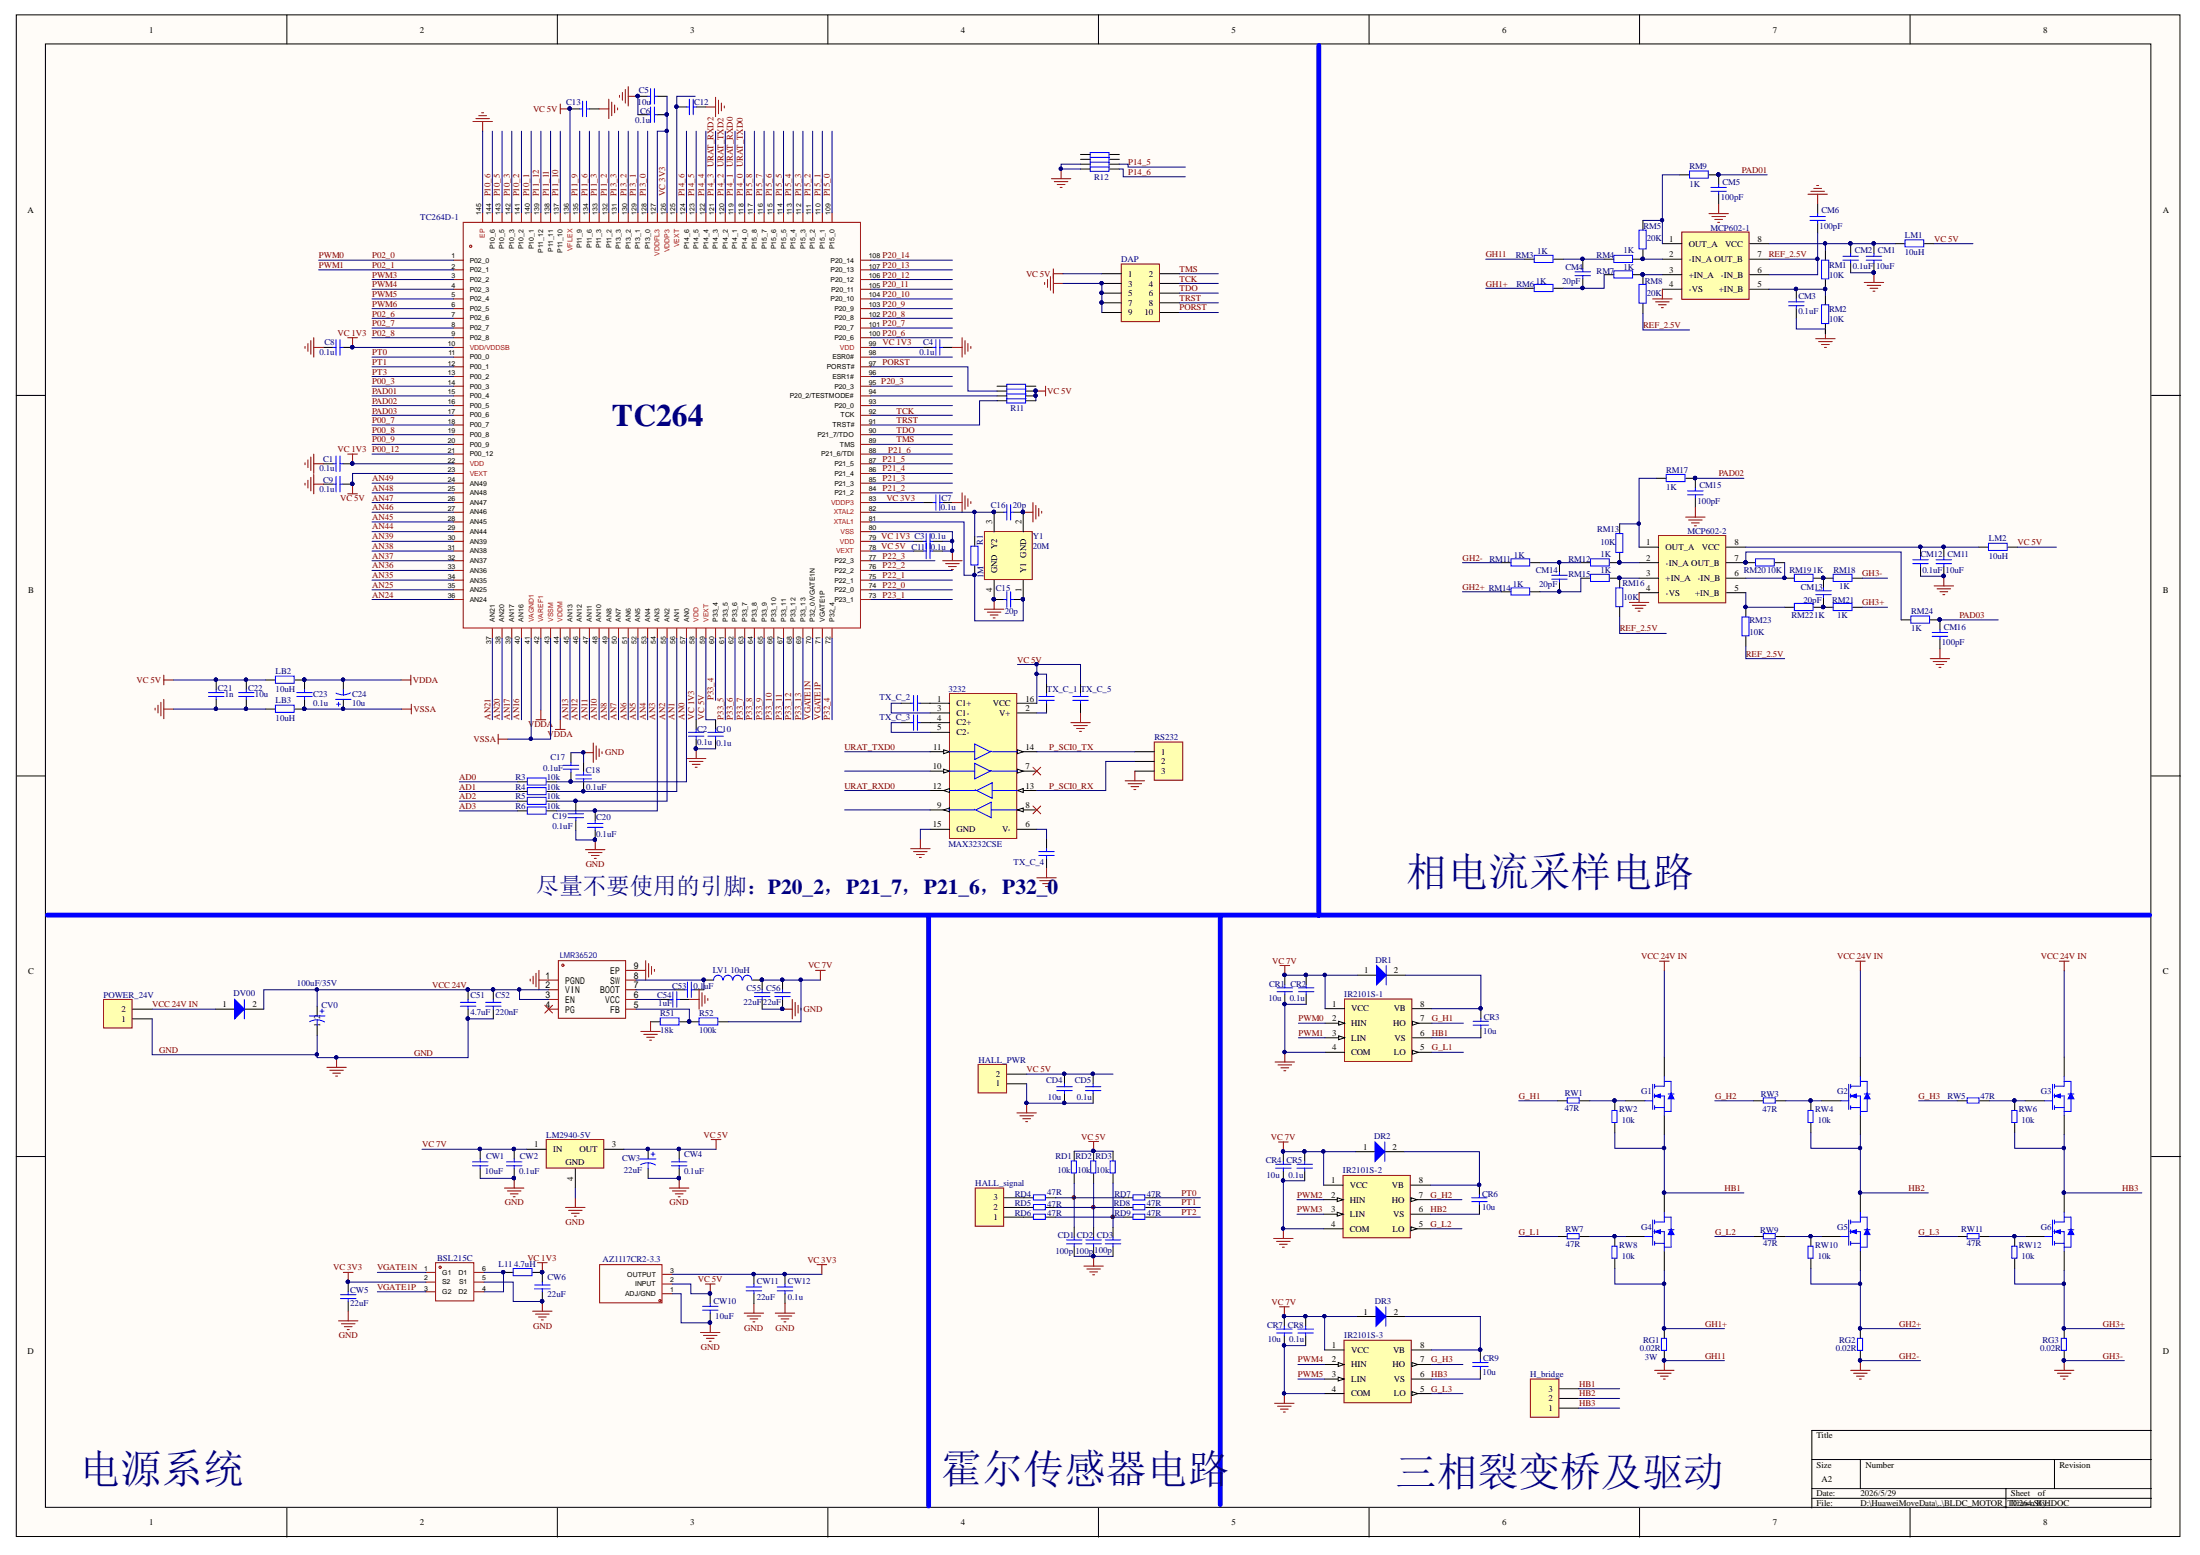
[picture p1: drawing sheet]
# Altium schematic sheet BLDC_MOTOR_TC264.SCHDOC
size A2

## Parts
3232  MAX3232CSE  [LC-TSSOP-16]
AZ1117CR2-3.3  AZ1117CR2-3.3  [LC-SOT-89(SOT-89-3)]
BSL215C  BSL215C  [LC-SOT-23-6]
C1  0.1u  [LC-0603_C]
C2  0.1u  [LC-0603_C]
C3  0.1u  [LC-0603_C]
C4  0.1u  [LC-0603_C]
C5  10u  [LC-0603_C]
C6  0.1u  [LC-0603_C]
C7  0.1u  [LC-0603_C]
C8  0.1u  [LC-0603_C]
C9  0.1u  [LC-0603_C]
C10  0.1u  [LC-0603_C]
C11  0.1u  [LC-0603_C]
C12  0.1u  [LC-0603_C]  (value not drawn)
C13  0.1u  [LC-0603_C]  (value not drawn)
C15  20p  [LC-0603_C]
C16  20p  [LC-0603_C]
C17  0.1uF  [LC-0603_C]
C18  0.1uF  [LC-0603_C]
C19  0.1uF  [LC-0603_C]
C20  0.1uF  [LC-0603_C]
C21  1n  [LC-0603_C]
C22  10u  [LC-0603_C]
C23  0.1u  [LC-0603_C]
C24  10u  [LC-0603_C]
C51  4.7uF  [LC-0805_C]
C52  220nF  [LC-0805_C]
C53  0.1uF  [LC-0603_C]
C54  1uF  [LC-0603_C]
C55  22uF  [LC-0805_C]
C56  22uF  [LC-0805_C]
CD1  100p  [LC-0805_C]
CD2  100p  [LC-0805_C]
CD3  100p  [LC-0805_C]
CD4  10u  [LC-0805_C]
CD5  0.1u  [LC-0805_C]
CM1  value 10uF  [LC-0805_C]  (hidden comment: 10u)
CM2  value 0.1uF  [LC-0805_C]  (hidden comment: Cap)
CM3  value 0.1uF  [0805]  (hidden comment: Cap)
CM4  value 20pF  [LC-0805_C]  (hidden comment: Cap)
CM5  value 100pF  [LC-0805_C]  (hidden comment: Cap)
CM6  value 100pF  [LC-0805_C]  (hidden comment: Cap)
CM11  value 10uF  [LC-0805_C]  (hidden comment: 10u)
CM12  value 0.1uF  [LC-0805_C]  (hidden comment: Cap)
CM13  value 20pF  [LC-0805_C]  (hidden comment: Cap)
CM14  value 20pF  [LC-0805_C]  (hidden comment: Cap)
CM15  value 100pF  [LC-0805_C]  (hidden comment: Cap)
CM16  100pF  [LC-0805_C]
CR1  10u  [LC-0805_C]
CR2  0.1u  [LC-0805_C]
CR3  10u  [LC-1206_C]
CR4  10u  [LC-0805_C]
CR5  0.1u  [LC-0805_C]
CR6  10u  [LC-1206_C]
CR7  10u  [LC-0805_C]
CR8  0.1u  [LC-0805_C]
CR9  10u  [LC-1206_C]
CV0  value 100uF/35V  [CAP_SMD_8*10.2]  (hidden comment: Cap Pol1)
CW1  10uF  [LC-0603_C]
CW2  value 0.1uF  [LC-0603_C]  (hidden comment: 0.1u)
CW3  22uF  [LC-0805_C]
CW4  value 0.1uF  [LC-0603_C]  (hidden comment: 0.1u)
CW5  22uF  [LC-0603_C]
CW6  22uF  [LC-0603_C]
CW10  10uF  [LC-0603_C]
CW11  22uF  [LC-0603_C]
CW12  0.1u  [LC-0603_C]
DAP  Header 5X2  [HDR2X5]  (value not drawn)
DR1  C84635  [LC-SMA(DO-214AC)_S2]  (value not drawn)
DR2  C84635  [LC-SMA(DO-214AC)_S2]  (value not drawn)
DR3  C84635  [LC-SMA(DO-214AC)_S2]  (value not drawn)
DV00  C35722  [LC-SMA(DO-214AC)_S5]  (value not drawn)
G1  BUK9222  [TO-252-2]  (value not drawn)
G2  BUK9222  [TO-252-2]  (value not drawn)
G3  BUK9222  [TO-252-2]  (value not drawn)
G4  BUK9222  [TO-252-2]  (value not drawn)
G5  BUK9222  [TO-252-2]  (value not drawn)
G6  BUK9222  [TO-252-2]  (value not drawn)
H_bridge  Header 3  [kf128_duanzi_3P]  (value not drawn)
HALL_PWR  (no value)  [KF128-jiexian_2P]
HALL_signal  Header 3  [kf128_duanzi_3P]  (value not drawn)
IR2101S-1  IR2101  [LC-SOIC-8_150mil]  (value not drawn)
IR2101S-2  IR2101  [LC-SOIC-8_150mil]  (value not drawn)
IR2101S-3  IR2101  [LC-SOIC-8_150mil]  (value not drawn)
L11  4.7uH  [L0806]
LB2  value 10uH  [LC-1206_L]  (hidden comment: C1051)
LB3  value 10uH  [LC-1206_L]  (hidden comment: C1051)
LM1  10uH  [LC-0805_L]
LM2  10uH  [LC-0805_L]
LM2940-5V  LM2940  [LC-SOT-223]  (value not drawn)
LMR36520  LMR36520FADDAR  [LC-SOIC-8_EP_150mil]  (value not drawn)
LV1  value 10uH  [SMD_0650]  (hidden comment: Inductor)
MCP602-1  LM258  [SOP8_555_lm393]  (value not drawn)
MCP602-2  LM258  [SOP8_555_lm393]  (value not drawn)
POWER_24V  Header 2  [KF128-jiexian_2P]  (value not drawn)
R1  1M  [LC-0603_R]
R3  10k  [LC-0603_R]
R4  10k  [LC-0603_R]
R5  10k  [LC-0603_R]
R6  10k  [LC-0603_R]
R11  10k  [LC-0603_Rx4]  (value not drawn)
R12  47k  [LC-0603_Rx4]  (value not drawn)
R51  18k  [LC-0603_R]
R52  100k  [LC-0603_R]
RD1  10k  [LC-0805_R]
RD2  10k  [LC-0805_R]
RD3  10k  [LC-0805_R]
RD4  47R  [LC-0805_R]
RD5  47R  [LC-0805_R]
RD6  47R  [LC-0805_R]
RD7  47R  [LC-0805_R]
RD8  47R  [LC-0805_R]
RD9  47R  [LC-0805_R]
RG1  0.02R  [LC-2512_R]
RG2  0.02R  [LC-2512_R]
RG3  0.02R  [LC-2512_R]
RM1  value 10K  [LC-0805_R]  (hidden comment: Res2)
RM2  value 10K  [LC-0805_R]  (hidden comment: Res2)
RM3  value 1K  [LC-0805_R]  (hidden comment: Res2)
RM4  value 1K  [LC-0805_R]  (hidden comment: Res2)
RM5  value 20K  [LC-0805_R]  (hidden comment: Res2)
RM6  value 1K  [LC-0805_R]  (hidden comment: Res2)
RM7  value 1K  [LC-0805_R]  (hidden comment: Res2)
RM8  value 20K  [LC-0805_R]  (hidden comment: Res2)
RM9  value 1K  [LC-0805_R]  (hidden comment: Res2)
RM11  value 1K  [LC-0805_R]  (hidden comment: Res2)
RM12  value 1K  [LC-0805_R]  (hidden comment: Res2)
RM13  value 10K  [LC-0805_R]  (hidden comment: Res2)
RM14  value 1K  [LC-0805_R]  (hidden comment: Res2)
RM15  value 1K  [LC-0805_R]  (hidden comment: Res2)
RM16  value 10K  [LC-0805_R]  (hidden comment: Res2)
RM17  value 1K  [LC-0805_R]  (hidden comment: Res2)
RM18  value 1K  [LC-0805_R]  (hidden comment: Res2)
RM19  value 1K  [LC-0805_R]  (hidden comment: Res2)
RM20  value 10K  [LC-0805_R]  (hidden comment: Res2)
RM21  value 1K  [LC-0805_R]  (hidden comment: Res2)
RM22  value 1K  [LC-0805_R]  (hidden comment: Res2)
RM23  value 10K  [LC-0805_R]  (hidden comment: Res2)
RM24  value 1K  [LC-0805_R]  (hidden comment: Res2)
RS232  Header 3  [kf128_duanzi_3P]  (value not drawn)
RW1  47R  [0805]
RW2  10k  [0805]
RW3  47R  [0805]
RW4  10k  [0805]
RW5  47R  [0805]
RW6  10k  [0805]
RW7  47R  [0805]
RW8  10k  [0805]
RW9  47R  [0805]
RW10  10k  [0805]
RW11  47R  [0805]
RW12  10k  [0805]
TC264D-1  TC264D  [TC264D-LQFP144]  (value not drawn)
TX_C_1  0.1u  [LC-0603_C]  (value not drawn)
TX_C_2  0.1u  [LC-0603_C]  (value not drawn)
TX_C_3  0.1u  [LC-0603_C]  (value not drawn)
TX_C_4  0.1u  [LC-0603_C]  (value not drawn)
TX_C_5  0.1u  [LC-0603_C]  (value not drawn)
Y1  20M  [LC-SMD-3225_4P]

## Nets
GH11: 3232.15(GND) AZ1117CR2-3.3.1(ADJ/GND) BSL215C.5(S1) C1.2 C2.1 C3.1 C4.1 C5.1 C6.2 C7.2 C8.2 C9.2 C10.2 C11.1 C12.1 C13.2 C15.1 C16.1 C17.2 C18.2 C19.1 C20.1 C21.2 C22.2 C51.1 C52.1 C54.1 C55.2 C56.2 CD1.2 CD2.2 CD3.2 CD4.2 CD5.2 CM1.1 CM2.1 CM3.1 CM5.1 CM6.2 CM11.1 CM12.1 CM15.1 CM16.1 CR1.2 CR2.2 CR4.2 CR5.2 CR7.2 CR8.2 CV0.2 CW1.1 CW2.1 CW3.2 CW4.1 CW5.1 CW6.1 CW10.1 CW11.1 CW12.1 DAP.3 DAP.5 DAP.7 DAP.9 HALL_PWR.1 IR2101S-1.4(COM) IR2101S-2.4(COM) IR2101S-3.4(COM) LB3.2 LM2940-5V.4(GND) LMR36520.1(PGND) LMR36520.9(EP) MCP602-1.4(-VS) MCP602-2.4(-VS) POWER_24V.1 R12.3 R12.4 R51.2 RG1.2 RG2.2 RG3.2 RM3.2 RM11.2 RM18.2 RS232.3 TC264D-1.80(VSS) TC264D-1.145(EP) TX_C_4.1 TX_C_5.1 Y1.2(GND) Y1.4(GND)  [also labelled GH2-, GH3-, GND]
VC 1V3: C1.1 C2.2 C3.2 C4.2 C8.1 CW6.2 L11.2 TC264D-1.10(VDD/VDDSB) TC264D-1.22(VDD) TC264D-1.58(VDD) TC264D-1.79(VDD) TC264D-1.99(VDD)
VC 3V3: AZ1117CR2-3.3.3(OUTPUT) BSL215C.2(S2) C5.2 C6.1 C7.1 CW5.2 CW11.2 CW12.2 TC264D-1.83(VDDP3) TC264D-1.126(VDDP3) TC264D-1.127(VDDFL3)
VC 5V: 3232.16(VCC) AZ1117CR2-3.3.2(INPUT) C9.1 C10.1 C11.2 C13.1 C21.1 C22.1 CD4.1 CD5.1 CW3.1 CW4.2 CW10.2 DAP.1 HALL_PWR.2 LB2.2 LM1.1 LM2.1 LM2940-5V.3(OUT) R11.5 R11.6 R11.7 RD1.1 RD2.1 RD3.1 TC264D-1.23(VEXT) TC264D-1.59(VEXT) TC264D-1.78(VEXT) TC264D-1.136(VFLEX) TX_C_1.2 TX_C_5.2
VC 7V: C55.1 C56.1 CR1.1 CR2.1 CR4.1 CR5.1 CR7.1 CR8.1 CW1.2 CW2.2 DR1.1(A) DR2.1(A) DR3.1(A) IR2101S-1.1(VCC) IR2101S-2.1(VCC) IR2101S-3.1(VCC) LM2940-5V.1(IN) LV1.2 R52.1
VCC 24V IN: DV00.1(A) G1.2(D) G2.2(D) G3.2(D) POWER_24V.2
VDDA: C23.1 C24.2 LB2.1 TC264D-1.42(VAREF1) TC264D-1.44(VDDM)
VSSA: C23.2 C24.1 LB3.1 TC264D-1.41(VAGND1) TC264D-1.43(VSSM)
AD0: R3.1
AD1: R4.1
AD2: R5.1
AD3: R6.1
AN0: C17.1 R3.2 TC264D-1.57(AN0)
AN1: C18.1 R4.2 TC264D-1.56(AN1)
AN2: C19.2 R5.2 TC264D-1.55(AN2)
AN3: C20.2 R6.2 TC264D-1.54(AN3)
AN4: TC264D-1.53(AN4)
AN5: TC264D-1.52(AN5)
AN6: TC264D-1.51(AN6)
AN7: TC264D-1.50(AN7)
AN8: TC264D-1.49(AN8)
AN10: TC264D-1.48(AN10)
AN11: TC264D-1.47(AN11)
AN12: TC264D-1.46(AN12)
AN13: TC264D-1.45(AN13)
AN16: TC264D-1.40(AN16)
AN17: TC264D-1.39(AN17)
AN20: TC264D-1.38(AN20)
AN21: TC264D-1.37(AN21)
AN24: TC264D-1.36(AN24)
AN25: TC264D-1.35(AN25)
AN35: TC264D-1.34(AN35)
AN36: TC264D-1.33(AN36)
AN37: TC264D-1.32(AN37)
AN38: TC264D-1.31(AN38)
AN39: TC264D-1.30(AN39)
AN44: TC264D-1.29(AN44)
AN45: TC264D-1.28(AN45)
AN46: TC264D-1.27(AN46)
AN47: TC264D-1.26(AN47)
AN48: TC264D-1.25(AN48)
AN49: TC264D-1.24(AN49)
G_H1: IR2101S-1.7(HO) RW1.2
G_H2: IR2101S-2.7(HO) RW3.2
G_H3: IR2101S-3.7(HO) RW5.2
G_L1: IR2101S-1.5(LO) RW7.2
G_L2: IR2101S-2.5(LO) RW9.2
G_L3: IR2101S-3.5(LO) RW11.2
GH1+: G4.3(S) RG1.1 RM6.2 RW8.1
GH2+: G5.3(S) RG2.1 RM14.2 RW10.1
GH3+: G6.3(S) RG3.1 RM21.2 RW12.1
HB1: CR3.2 G1.3(S) G4.2(D) H_bridge.3 IR2101S-1.6(VS) RW2.1
HB2: CR6.2 G2.3(S) G5.2(D) H_bridge.2 IR2101S-2.6(VS) RW4.1
HB3: CR9.2 G3.3(S) G6.2(D) H_bridge.1 IR2101S-3.6(VS) RW6.1
P00_3: TC264D-1.14(P00_3)
P00_7: TC264D-1.18(P00_7)
P00_8: TC264D-1.19(P00_8)
P00_9: TC264D-1.20(P00_9)
P00_12: TC264D-1.21(P00_12)
P02_0: IR2101S-1.2(HIN) TC264D-1.1(P02_0)  [also labelled PWM0]
P02_1: IR2101S-1.3(LIN) TC264D-1.2(P02_1)  [also labelled PWM1]
P02_6: TC264D-1.7(P02_6)
P02_7: TC264D-1.8(P02_7)
P02_8: TC264D-1.9(P02_8)
P10_1: TC264D-1.140(P10_1)
P10_2: TC264D-1.141(P10_2)
P10_3: TC264D-1.142(P10_3)
P10_5: TC264D-1.143(P10_5)
P10_6: TC264D-1.144(P10_6)
P11_2: TC264D-1.132(P11_2)
P11_3: TC264D-1.133(P11_3)
P11_6: TC264D-1.134(P11_6)
P11_9: TC264D-1.135(P11_9)
P11_10: TC264D-1.137(P11_10)
P11_11: TC264D-1.138(P11_11)
P11_12: TC264D-1.139(P11_12)
P13_0: TC264D-1.128(P13_0)
P13_1: TC264D-1.129(P13_1)
P13_2: TC264D-1.130(P13_2)
P13_3: TC264D-1.131(P13_3)
P14_0: 3232.11(T1IN) TC264D-1.118(P14_0)  [also labelled URAT_TXD0]
P14_1: 3232.12(R1OUT) TC264D-1.119(P14_1)  [also labelled URAT_RXD0]
P14_2: TC264D-1.120(P14_2)  [also labelled URAT_TXD2]
P14_3: TC264D-1.121(P14_3)  [also labelled URAT_RXD2]
P14_4: TC264D-1.122(P14_4)
P14_5: R12.6 TC264D-1.123(P14_5)
P14_6: R12.5 TC264D-1.124(P14_6)
P15_0: TC264D-1.109(P15_0)
P15_1: TC264D-1.110(P15_1)
P15_2: TC264D-1.111(P15_2)
P15_3: TC264D-1.112(P15_3)
P15_4: TC264D-1.113(P15_4)
P15_5: TC264D-1.114(P15_5)
P15_6: TC264D-1.115(P15_6)
P15_7: TC264D-1.116(P15_7)
P15_8: TC264D-1.117(P15_8)
P20_3: TC264D-1.95(P20_3)
P20_6: TC264D-1.100(P20_6)
P20_7: TC264D-1.101(P20_7)
P20_8: TC264D-1.102(P20_8)
P20_9: TC264D-1.103(P20_9)
P20_10: TC264D-1.104(P20_10)
P20_11: TC264D-1.105(P20_11)
P20_12: TC264D-1.106(P20_12)
P20_13: TC264D-1.107(P20_13)
P20_14: TC264D-1.108(P20_14)
P21_2: TC264D-1.84(P21_2)
P21_3: TC264D-1.85(P21_3)
P21_4: TC264D-1.86(P21_4)
P21_5: TC264D-1.87(P21_5)
P22_0: TC264D-1.74(P22_0)
P22_1: TC264D-1.75(P22_1)
P22_2: TC264D-1.76(P22_2)
P22_3: TC264D-1.77(P22_3)
P23_1: TC264D-1.73(P23_1)
P32_4: TC264D-1.72(P32_4)
P33_4: TC264D-1.60(P33_4)
P33_5: TC264D-1.61(P33_5)
P33_6: TC264D-1.62(P33_6)
P33_7: TC264D-1.63(P33_7)
P33_8: TC264D-1.64(P33_8)
P33_9: TC264D-1.65(P33_9)
P33_10: TC264D-1.66(P33_10)
P33_11: TC264D-1.67(P33_11)
P33_12: TC264D-1.68(P33_12)
P33_13: TC264D-1.69(P33_13)
P_SCI0_RX: 3232.13(R1IN) RS232.2
P_SCI0_TX: 3232.14(T1OUT) RS232.1
PAD01: CM5.2 RM9.1 TC264D-1.15(P00_4)
PAD02: CM15.2 RM17.1 TC264D-1.16(P00_5)
PAD03: CM16.2 RM24.1 TC264D-1.17(P00_6)
PORST: DAP.10 R11.2 TC264D-1.97(PORST#)
PT0: RD7.1 TC264D-1.11(P00_0)
PT1: RD8.1 TC264D-1.12(P00_1)
PT2: RD9.1
PT3: TC264D-1.13(P00_2)
PWM2: IR2101S-2.2(HIN)
PWM3: IR2101S-2.3(LIN) TC264D-1.3(P02_2)
PWM4: IR2101S-3.2(HIN) TC264D-1.4(P02_3)
PWM5: IR2101S-3.3(LIN) TC264D-1.5(P02_4)
PWM6: TC264D-1.6(P02_5)
REF_2.5V: CM6.1 MCP602-1.6(-IN_B) MCP602-1.7(OUT_B) RM8.1 RM16.1 RM23.2
TCK: DAP.4 TC264D-1.92(TCK)
TDO: DAP.6 TC264D-1.90(P21_7/TDO)
TMS: DAP.2 TC264D-1.89(TMS)
TRST: DAP.8 R11.4 TC264D-1.91(TRST#)
VCC 24V: C51.2 C52.2 CV0.1 DV00.2(K) LMR36520.2(VIN) LMR36520.3(EN)
VGATE1N: BSL215C.1(G1) TC264D-1.70(P32_0/VGATE1N)
VGATE1P: BSL215C.3(G2) TC264D-1.71(VGATE1P)
Net3232_1: 3232.1(C1+) TX_C_2.2
Net3232_2: 3232.2(V+) TX_C_1.1
Net3232_3: 3232.3(C1-) TX_C_2.1
Net3232_4: 3232.4(C2+) TX_C_3.2
Net3232_5: 3232.5(C2-) TX_C_3.1
Net3232_6: 3232.6(V-) TX_C_4.2
NetBSL215C_4: BSL215C.4(D2) BSL215C.6(D1) L11.1
NetC12_2: C12.2 TC264D-1.125(VEXT)
NetC15_2: C15.2 R1.1 TC264D-1.81(XTAL1) Y1.1(Y1)
NetC16_2: C16.2 R1.2 TC264D-1.82(XTAL2) Y1.3(Y2)
NetC53_1: C53.1 LMR36520.8(SW) LV1.1
NetC53_2: C53.2 LMR36520.7(BOOT)
NetC54_2: C54.2 LMR36520.6(VCC)
NetCD1_1: CD1.1 RD1.2 RD4.1 RD7.2
NetCD2_1: CD2.1 RD2.2 RD5.1 RD8.2
NetCD3_1: CD3.1 RD3.2 RD6.1 RD9.2
NetCM1_2: CM1.2 CM2.2 LM1.2 MCP602-1.8(VCC) RM1.2
NetCM3_2: CM3.2 MCP602-1.5(+IN_B) RM1.1 RM2.2
NetCM4_1: CM4.1 RM6.1 RM7.2
NetCM4_2: CM4.2 RM3.1 RM4.2
NetCM11_2: CM11.2 CM12.2 LM2.2 MCP602-2.8(VCC)
NetCM13_1: CM13.1 RM18.1 RM19.2
NetCM13_2: CM13.2 RM21.1 RM22.2
NetCM14_1: CM14.1 RM14.1 RM15.2
NetCM14_2: CM14.2 RM11.1 RM12.2
NetCR3_1: CR3.1 DR1.2(K) IR2101S-1.8(VB)
NetCR6_1: CR6.1 DR2.2(K) IR2101S-2.8(VB)
NetCR9_1: CR9.1 DR3.2(K) IR2101S-3.8(VB)
NetG1_1: G1.1(G) RW1.1 RW2.2
NetG2_1: G2.1(G) RW3.1 RW4.2
NetG3_1: G3.1(G) RW5.1 RW6.2
NetG4_1: G4.1(G) RW7.1 RW8.2
NetG5_1: G5.1(G) RW9.1 RW10.2
NetG6_1: G6.1(G) RW11.1 RW12.2
NetHALL_signal_1: HALL_signal.1 RD6.2
NetHALL_signal_2: HALL_signal.2 RD5.2
NetHALL_signal_3: HALL_signal.3 RD4.2
NetLMR36520_5: LMR36520.5(FB) R51.1 R52.2
NetMCP602-1_1: MCP602-1.1(OUT_A) RM5.1 RM9.2
NetMCP602-1_2: MCP602-1.2(-IN_A) RM4.1 RM5.2
NetMCP602-1_3: MCP602-1.3(+IN_A) RM7.1 RM8.2
NetMCP602-2_1: MCP602-2.1(OUT_A) RM13.1 RM17.2
NetMCP602-2_2: MCP602-2.2(-IN_A) RM12.1 RM13.2
NetMCP602-2_3: MCP602-2.3(+IN_A) RM15.1 RM16.2
NetMCP602-2_5: MCP602-2.5(+IN_B) RM22.1 RM23.1
NetMCP602-2_6: MCP602-2.6(-IN_B) RM19.1 RM20.1
NetMCP602-2_7: MCP602-2.7(OUT_B) RM20.2 RM24.2
NetR11_3: R11.3 TC264D-1.94(P20_2/TESTMODE#)

Not connected (* = marked no-connect by the designer): 3232 7(T2OUT)* 8(R2IN)* 9(R2OUT) 10(T2IN); LMR36520 4(PG)*; R11 1 8; R12 1 2 7 8; RM2 1; TC264D-1 88(P21_6/TDI) 93(P20_0) 96(ESR1#) 98(ESR0#)

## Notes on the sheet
- 尽量不要使用的引脚：P20_2，P21_7，P21_6，P32_0
- 相电流采样电路
- (near RG1) 3W
- 电源系统
- 霍尔传感器电路
- 三相裂变桥及驱动
- Labels drawn without touching a wire or pin: P21_6
